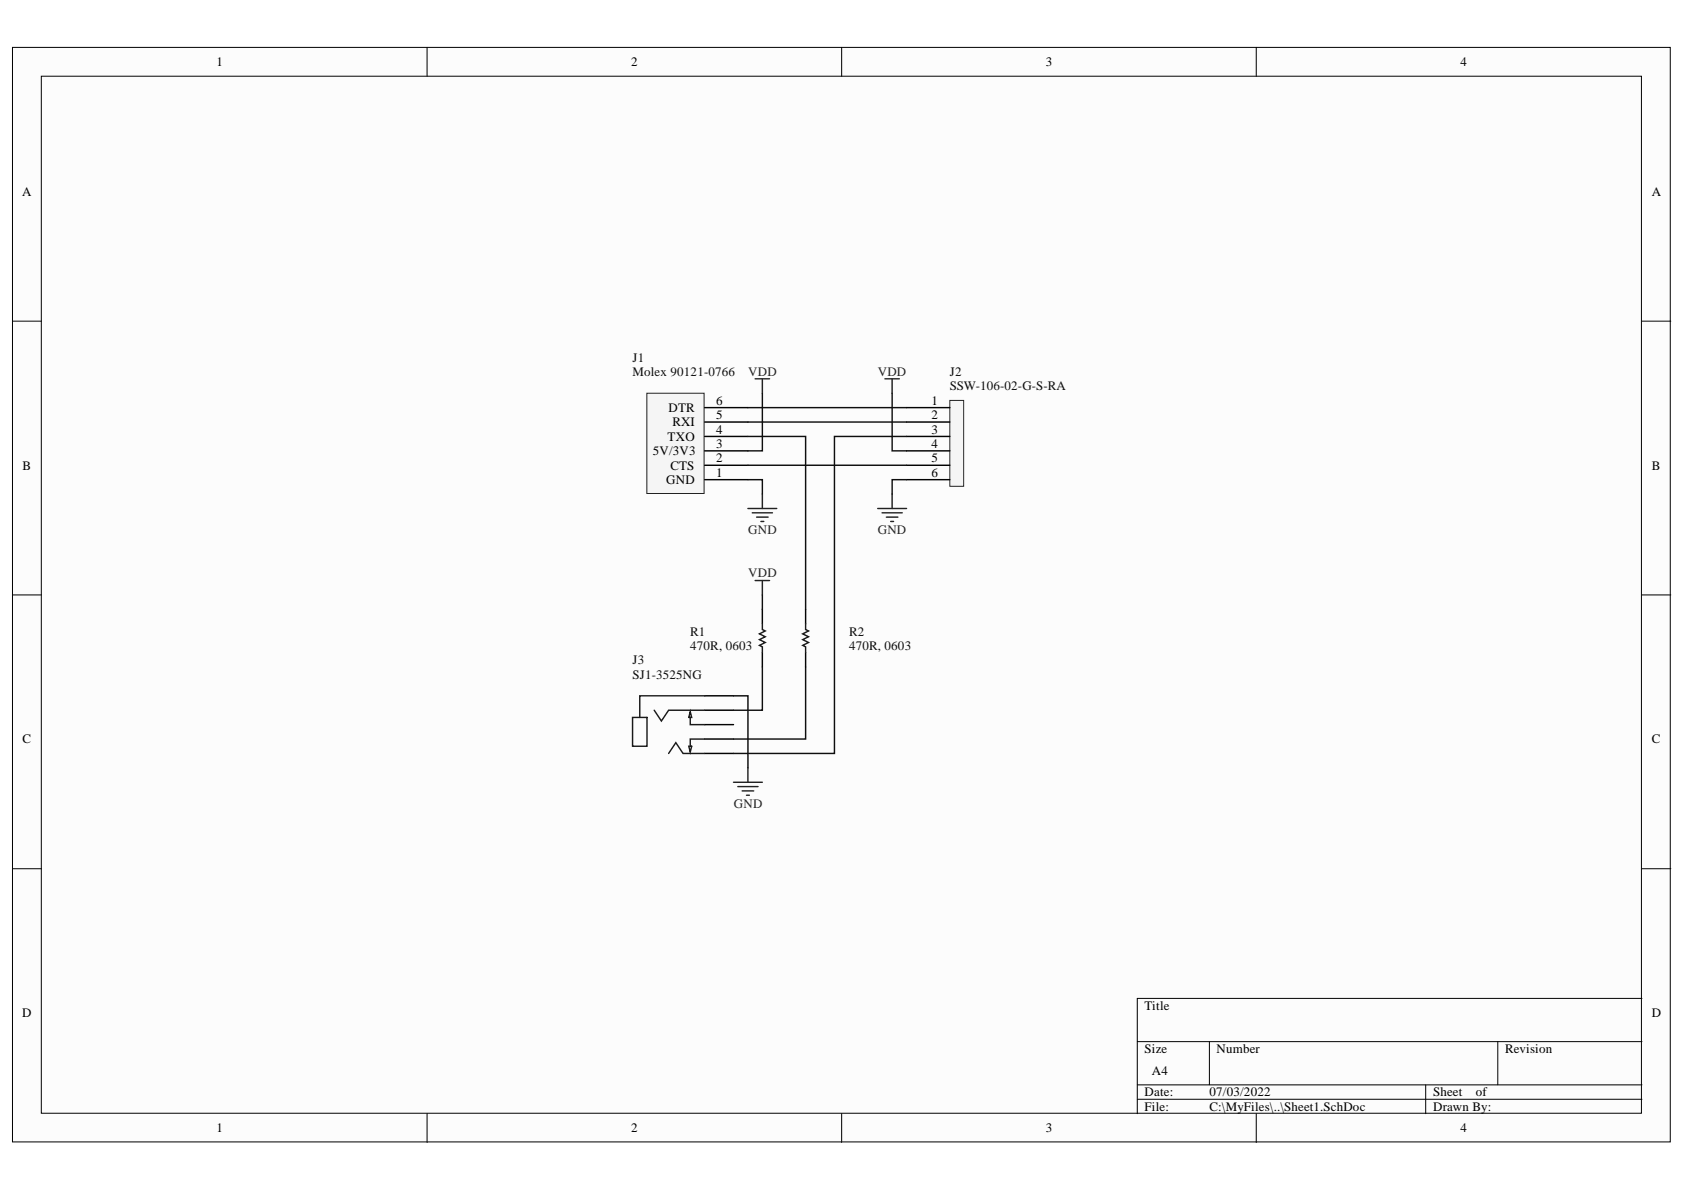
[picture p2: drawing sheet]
<svg xmlns="http://www.w3.org/2000/svg" width="297mm" height="210mm" viewBox="0 0 297 210" stroke-linecap="round" stroke-linejoin="round" font-family="sans-serif">
<g fill="#fcfcfc" stroke="#000" stroke-width=".18">
<path d="M2.2 8.4h292.4v193h-292.4z"/>
<path d="M7.3 13.4h282.2v183h-282.2z"/>
</g>
<g fill="none" stroke="#000" stroke-width=".18">
<path d="M75.3 8.4v5M148.5 8.4v5M221.6 8.4v5M2.2 56.7h5.1M289.6 56.7h5.1M2.2 104.9h5.1M289.6 104.9h5.1M2.2 153.2h5.1M289.6 153.2h5.1M289.6 176.1h-89v20.3M75.3 196.4v5.1M148.5 196.4v5.1"/>
<path d="M200.6 183.7h89M200.6 191.4h89M200.6 193.9h89M213.3 183.7v7.7M221.6 196.4v5.1M251.5 191.4v5M264.2 183.7v7.7"/>
</g>
<path d="M114.1 69.4h10.1v17.6h-10.1z" fill="#f5f5f5" stroke="#262626" stroke-width=".18"/>
<path d="M124.3 79.5h7.6M124.3 77h7.6M124.3 74.4h7.6M124.3 71.9h7.6M124.3 84.6h7.6M124.3 82.1h7.6M124.3 122.7h5.1M124.3 132.9h5.1M124.3 125.3h5.1M124.3 130.4h5.1M124.3 127.8h5.1" fill="none" stroke="#000" stroke-width=".25"/>
<path d="M111.6 126.5h2.5v5.1h-2.5zM115.4 125.3l1.3 1.9 1.2-1.9h6.4M117.9 132.9l1.3-1.9 1.3 1.9h3.8M121.5 131.6h.5l-.2 1zM121.8 126.5v1.3h2.5M121.8 125.5l.2 1h-.5zM124.3 130.4h-2.5v1.2M124.3 122.7h-11.5v3.8" fill="none" stroke="#1c1c1c" stroke-width=".25"/>
<path d="M131.9 71.9h28" fill="none" stroke="#0e0e0e" stroke-width=".25"/>
<path d="M167.5 70.6h2.5v15.2h-2.5z" fill="#f5f5f5" stroke="#262626" stroke-width=".18"/>
<path d="M159.9 71.9h7.6M159.9 74.4h7.6M159.9 77h7.6M159.9 79.5h7.6M159.9 82.1h7.6M159.9 84.6h7.6M134.5 107.5v2.5M134.5 115.1v2.6M142.1 107.5v2.5M142.1 115.1v2.6" fill="none" stroke="#000" stroke-width=".25"/>
<path d="M131.9 77h10.2v30.5M131.9 74.4h28M134.5 69.4v10.1h-2.6M157.4 69.4v10.1h2.5M159.9 77h-12.7v55.9h-17.8M131.9 84.6h2.6v2.6M131.9 82.1h28M159.9 84.6h-2.5v2.6M134.5 117.7v7.6h-5.1M134.5 104.9v2.6M142.1 117.7v12.7h-12.7M129.4 122.7h2.5v12.7" fill="none" stroke="#0e0e0e" stroke-width=".25"/>
<g fill="none" stroke="#262626" stroke-width=".25">
<path d="M133.2 66.8h2.5M134.5 66.8v2.6M156.1 66.8h2.5M157.4 66.8v2.6M131.9 89.7h5.1M132.7 90.5h3.6M133.5 91.2h2M134.2 92h.5M134.5 87.2v2.5M154.8 89.7h5.1M155.6 90.5h3.5M156.3 91.2h2.1"/>
<path d="M157.1 92h.5M157.4 87.2v2.5M133.2 102.4h2.5M134.5 102.4v2.5M129.4 138h5.1M130.1 138.7h3.6M130.9 139.5h2M131.9 135.4v2.6M131.7 140.3h.5"/>
</g>
<path d="M134.5 110v1l.5 .3-1 .5 1 .5-1 .5 1 .5-1 .5 .5 .3v1M142.1 110v1l.5 .3-1 .5 1 .5-1 .5 1 .5-1 .5 .5 .3v1" fill="none" stroke="#1c1c1c" stroke-width=".25"/>
<g font-size="2.3">
<text x="38.2" y="11.7">1</text>
<text x="111.3" y="11.7">2</text>
<text x="184.5" y="11.7">3</text>
<text x="257.6" y="11.7">4</text>
<text x="3.9" y="34.5">A</text>
<text x="291.4" y="34.5">A</text>
<text x="126.3" y="71.4">6</text>
<text x="164.3" y="71.4">1</text>
<text x="117.8" y="77.8">TXO</text>
<text x="117.9" y="72.7">DTR</text>
<text x="118.6" y="75.2">RXI</text>
<text x="126.3" y="76.5">4</text>
<text x="126.3" y="73.9">5</text>
<text x="164.3" y="73.9">2</text>
<text x="164.3" y="76.5">3</text>
<text x="4" y="82.8">B</text>
<text x="115.1" y="80.3">5V/3V3</text>
<text x="118.3" y="82.8">CTS</text>
<text x="126.3" y="81.6">2</text>
<text x="126.3" y="79">3</text>
<text x="164.3" y="79">4</text>
<text x="164.3" y="81.6">5</text>
<text x="291.4" y="82.8">B</text>
<text x="117.5" y="85.4">GND</text>
<text x="126.3" y="84.1">1</text>
<text x="164.3" y="84.1">6</text>
<text x="4" y="131.1">C</text>
<text x="291.4" y="131.1">C</text>
<text x="3.9" y="179.4">D</text>
<text x="201.9" y="178.2">Title</text>
<text x="291.4" y="179.4">D</text>
<text x="201.9" y="185.8">Size</text>
<text x="214.6" y="185.8">Number</text>
<text x="265.5" y="185.8">Revision</text>
<text x="203.2" y="189.6">A4</text>
<text x="201.9" y="193.4">Date:</text>
<text x="201.9" y="195.9">File:</text>
<text x="213.3" y="193.4">07/03/2022</text>
<text x="213.3" y="195.9">C:\MyFiles\..\Sheet1.SchDoc</text>
<text x="252.8" y="193.4">Sheet</text>
<text x="252.8" y="195.9">Drawn By:</text>
<text x="260.3" y="193.4">of</text>
<text x="38.2" y="199.7">1</text>
<text x="111.3" y="199.7">2</text>
<text x="184.5" y="199.7">3</text>
<text x="257.6" y="199.7">4</text>
</g>
<g font-size="2.3" fill="#0e0e0e">
<text x="111.6" y="63.8">J1</text>
<text x="111.6" y="66.3">Molex 90121-0766</text>
<text x="167.5" y="66.3">J2</text>
<text x="167.5" y="68.9">SSW-106-02-G-S-RA</text>
<text x="121.7" y="112.1">R1</text>
<text x="149.8" y="112.1">R2</text>
<text x="111.6" y="117.2">J3</text>
<text x="111.6" y="119.7">SJ1-3525NG</text>
<text x="121.7" y="114.6">470R, 0603</text>
<text x="149.8" y="114.6">470R, 0603</text>
</g>
<g font-size="2.3" fill="#262626">
<text x="132" y="66.3">VDD</text>
<text x="154.8" y="66.3">VDD</text>
<text x="132" y="94.2">GND</text>
<text x="154.8" y="94.2">GND</text>
<text x="132" y="101.9">VDD</text>
<text x="129.4" y="142.6">GND</text>
</g>
</svg>
